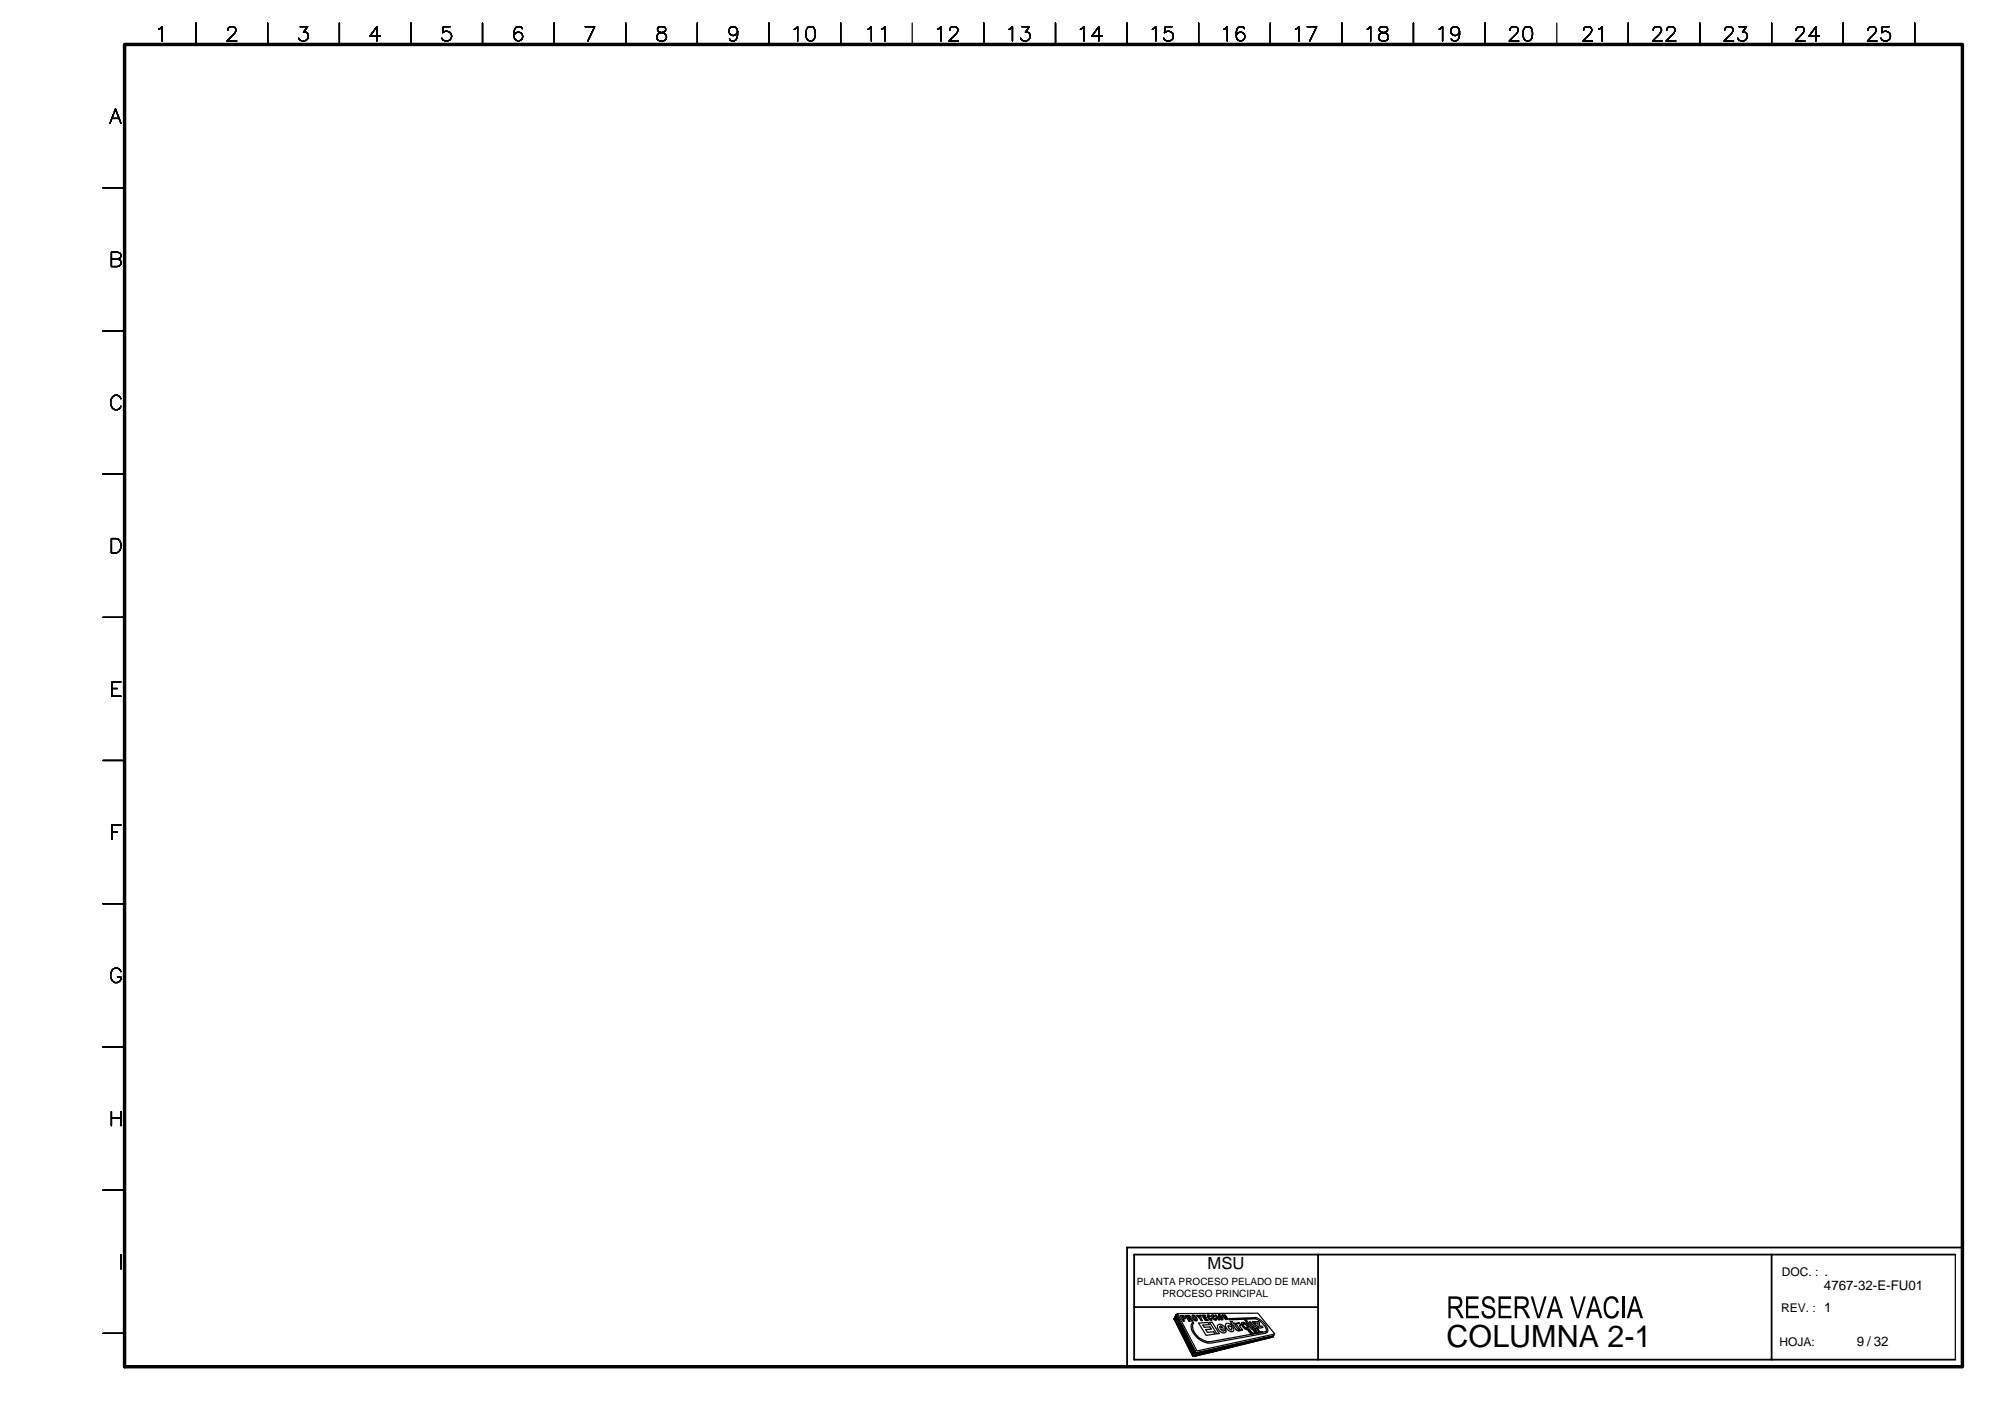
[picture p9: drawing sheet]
<svg xmlns="http://www.w3.org/2000/svg" width="420mm" height="297mm" viewBox="0 0 420 297" stroke-linecap="round" stroke-linejoin="round" font-family="sans-serif">
<path d="M237.5 273.8h38.6M276.1 262.8v22M371.1 262.8v22M409.5 262.8h-172v22h172M411 261.3h-174.9v25" fill="none" stroke="#000" stroke-width=".38"/>
<g fill="none" stroke="#000" stroke-width=".25">
<path d="M33.2 6.1l.7-.5v3M41.1 4.8v4.5M47.7 6.3a.65 .65 0 0 1 .6-.7h.6a.71 .71 0 0 1 .4 1.1l-1.7 1.9h2M56.1 4.8v4.5M62.9 5.6h1.5l-.8 1.1a.94 .94 0 0 1 1 .9 .94 .94 0 0 1-.9 1 .93 .93 0 0 1-1.1-.6M71.1 4.8v4.5M79.6 7.6h-2.1l1.4-2v3M86.1 4.8v4.5M94.3 5.6h-1.4l-.2 1.3a1.07 1.07 0 0 1 1.6 0 1.07 1.07 0 0 1-.2 1.6 1.07 1.07 0 0 1-1.5-.5M101.1 4.8v4.5M109.4 6a.87 .87 0 0 0-.9-.4 .87 .87 0 0 0-.7 .5 1.72 1.72 0 0 0 .7 2.5 .94 .94 0 0 0 1-.9 .94 .94 0 0 0-.9-1 .94 .94 0 0 0-1 .9M116 4.8v4.5"/>
<path d="M122.6 5.6h2l-1.5 3M131.1 4.8v4.5M137.9 5.7a.63 .63 0 0 0 .2 1 1.24 1.24 0 0 1 1.5 1.3 1.06 1.06 0 0 1-1.2 .6 1.06 1.06 0 0 1-.8-1 1.29 1.29 0 0 1 1.4-.9 .63 .63 0 0 0 .3-1l-.4-.1zM146.1 4.8v4.5M154.5 6.6a.93 .93 0 0 1-1.3 .7 .93 .93 0 0 1-.3-1.4 .93 .93 0 0 1 1.5 .1 2.77 2.77 0 0 1-.3 2.4 .81 .81 0 0 1-1.3-.3M161.1 4.8v4.5M166.3 6.1l.8-.5v3M169.2 5.7a.97 .97 0 0 1 1.4 .4 2.39 2.39 0 0 1-.2 2.3 .94 .94 0 0 1-1.5-.4 2.57 2.57 0 0 1 .3-2.3zM176.1 4.8v4.5M181.8 6.1l.7-.5v3M184.6 6.1l.7-.5v3M191.1 4.8v4.5"/>
<path d="M196.4 6.1l.7-.5v3M198.9 6.3a.65 .65 0 0 1 .6-.7h.6a.71 .71 0 0 1 .4 1.1l-1.7 1.9h2M206.1 4.8v4.5M211.3 6.1l.8-.5v3M214.1 5.6h1.5l-.8 1.1a.97 .97 0 0 1 1 1.2 .97 .97 0 0 1-1.3 .7l-.4-.2-.3-.4M221.1 4.8v4.5M226.3 6.1l.7-.5v3M230.9 7.6h-2.2l1.4-2v3M236.1 4.8v4.5M241.4 6.1l.7-.5v3M245.5 5.6h-1.4l-.2 1.3a1.06 1.06 0 0 1 1.6-.1 1.06 1.06 0 0 1-.2 1.6 1.06 1.06 0 0 1-1.5-.4M251.1 4.8v4.5"/>
<path d="M256.3 6.1l.8-.5v3M260.6 6a.88 .88 0 0 0-1.3-.3 2.77 2.77 0 0 0-.2 2.4 .93 .93 0 0 0 1.5 .2 .93 .93 0 0 0-.4-1.5 .93 .93 0 0 0-1.3 .8M266.1 4.8v4.5M271.3 6.1l.7-.5v3M273.8 5.6h2l-1.5 3M281.1 4.8v4.5M286.4 6.1l.7-.5v3M289.1 5.7a.59 .59 0 0 0-.2 .6 .59 .59 0 0 0 .5 .4 1.19 1.19 0 0 1 1.4 1.3 1.03 1.03 0 0 1-1.2 .6 1.03 1.03 0 0 1-.8-1 1.29 1.29 0 0 1 1.4-.9 .63 .63 0 0 0 .3-1l-.5-.1zM296.1 4.8v4.5M301.4 6.1l.7-.5v3M305.7 6.6a.93 .93 0 0 1-1.3 .7 .93 .93 0 0 1-.3-1.4 .93 .93 0 0 1 1.5 .1 2.77 2.77 0 0 1-.3 2.4 .86 .86 0 0 1-1.3-.3M311 4.8v4.5"/>
<path d="M316.3 6.3a.65 .65 0 0 1 .5-.7h.6a.71 .71 0 0 1 .5 1.1l-1.8 1.9h2M319.4 5.7a1.02 1.02 0 0 1 1.5 .4 2.57 2.57 0 0 1-.3 2.3 .94 .94 0 0 1-1.5-.4 2.57 2.57 0 0 1 .3-2.3zM326.1 4.8v4.5M331.7 6.3a.65 .65 0 0 1 .6-.7h.5a.71 .71 0 0 1 .5 1.1l-1.7 1.9h2M334.8 6.1l.7-.5v3M341.1 4.8v4.5M346.3 6.3a.74 .74 0 0 1 .6-.7h.5a.71 .71 0 0 1 .4 1.1l-1.7 1.9h2M349.1 6.3a.65 .65 0 0 1 .6-.7h.6a.71 .71 0 0 1 .4 1.1l-1.7 1.9h2M356 4.8v4.5M361.2 6.3a.74 .74 0 0 1 .6-.7h.6a.7 .7 0 0 1 .5 1.1l-1.8 1.9h2M364.3 5.6h1.5l-.8 1.1a.97 .97 0 0 1 1 1.2 .97 .97 0 0 1-1.3 .7l-.4-.2-.3-.4M371.1 4.8v4.5"/>
<path d="M376.2 6.3a.65 .65 0 0 1 .6-.7h.5a.71 .71 0 0 1 .5 1.1l-1.7 1.9h2M381.1 7.6h-2.2l1.4-2v3M386.1 4.8v4.5M391.3 6.3a.65 .65 0 0 1 .6-.7h.5a.71 .71 0 0 1 .4 1.1l-1.7 1.9h2M395.7 5.6h-1.4l-.2 1.3a1.05 1.05 0 0 1 1.6 0 1.05 1.05 0 0 1-.2 1.5 1.05 1.05 0 0 1-1.5-.4M401 4.8v4.5M21.6 39.3h4.5M23 25.8l1.2-3 1.1 3M23.5 24.8h1.4M23.3 54.3h1.3l.4-.2a.68 .68 0 0 0 0-1.1l-1.7-.2v3h1.3l.4-.1a.77 .77 0 0 0 .3-.9 .77 .77 0 0 0-.7-.5M21.6 69.3h4.5M21.6 99.3h4.5"/>
<path d="M25.3 83.5a1.11 1.11 0 0 0-1.2-.7 1.11 1.11 0 0 0-.9 1.1 1.34 1.34 0 0 0 .3 1.5 1.34 1.34 0 0 0 1.4 .3l.4-.6M23.3 112.8h1a1.6 1.6 0 0 1 1.1 1.5 1.6 1.6 0 0 1-1.1 1.5h-1zM21.6 129.3h4.5M21.6 159.3h4.5M23.5 144.2h1.1M25.3 142.8h-1.8v3h1.8M23.5 174.2h1.1M25.3 172.8h-1.8v3M21.6 189.3h4.5M21.6 219.3h4.5M25.3 203.5a1.11 1.11 0 0 0-1.2-.7 1.11 1.11 0 0 0-.9 1.2 1.3 1.3 0 0 0 .3 1.4 1.3 1.3 0 0 0 1.4 .3l.3-.3 .1-.7h-.7M23.3 232.8v3"/>
<path d="M23.3 234.2h2M25.3 232.8v3M21.6 249.3h4.5M21.6 279.3h4.5M25.3 262.8v3M246.4 275.3l4 7.9-.6 .9-3.9-7.8zM246.6 275.2l16.9-.1 3.5 4.3-16.3 3.6zM247.2 275.6h.6a.39 .39 0 0 1 .4 .2 .39 .39 0 0 1-.1 .5h-.3l.3 .5h-.3zM247.5 275.8h.3l.2 .3h-.3zM247.9 276.1h.1M249.1 275.9l-.1 .2M249.1 275.9l-.5-.2 .2 .4h.2"/>
<path d="M249.2 276.2l.4 .5h.3l-.3-.4M249.2 276.2h-.2l.3 .6h-.3l-.7-1.2h.8l.5 .7M249.7 275.5a.88 .88 0 0 1 .9 1.2 .96 .96 0 0 1-.9-1.2zM249.9 275.8a.63 .63 0 0 1 .6 .8l-.4-.4zM251.1 277.2l1.9-.2 .3 .5-1.4 .1 .3 .4h1.2l.3 .4-1.2 .1 .4 .6 1.3-.1 .3 .4-1.9 .3zM251.5 276.1l.4 .5h-.3l-1-1.1h.2l.5 .4-.1-.4h.3l.1 .6M251.7 275.5h.7l.1 .2h-.4l.1 .2h.4l.1 .2h-.3l.2 .3h.4l.1 .2h-.7zM253.3 277h.6l1.5 2.4h-.5zM253.5 275.7a.36 .36 0 0 0-.3-.3 .36 .36 0 0 0-.3 .1l.1 .5 .3 .4a.3 .3 0 0 0 .2 .2 .3 .3 0 0 0 .3-.1v-.4l-.2 .1v.2a.67 .67 0 0 1-.4-.8l.3 .2M254.4 275.8a.35 .35 0 0 0-.3-.4 .35 .35 0 0 0-.4 .2 .35 .35 0 0 0 .3 .5l.2 .3a.28 .28 0 0 0 .4 .2 .28 .28 0 0 0 .1-.4v-.1M254.5 275.8l-.5-.2 .5 .8v-.3h.2M254.5 275.5h.2l.7 1h-.2z"/>
<path d="M255 277.6a1.14 1.14 0 0 1 1.7 .7l-1 .2 .3 .2a.25 .25 0 0 0 .2 .2 .25 .25 0 0 0 .2-.3h.4a.6 .6 0 0 1-.3 .6 .6 .6 0 0 1-.8-.1 1.44 1.44 0 0 1-.7-1.5zM255.2 275.5a.73 .73 0 0 1 .7 .3 .73 .73 0 0 1 .1 .7l-.6-.4zM255.4 275.5h.1a.64 .64 0 0 1 .4 .8l-.4-.4zM255.5 277.8l.2-.1 .4 .4-.6 .1zM256 275.5l.2-.1 .6 .6-.4-.5 .2-.1 .6 1h-.1l-.6-.5 .4 .5h-.2zM256.7 277.4a.98 .98 0 0 1 1.4 .4l-.4 .1-.3-.2a.17 .17 0 0 0-.2 0 .17 .17 0 0 0 0 .3l.4 .5a.23 .23 0 0 0 .4 .1 .23 .23 0 0 0-.1-.4l.4-.1a.53 .53 0 0 1 0 .8 .53 .53 0 0 1-.8-.1 1.33 1.33 0 0 1-.8-1.4zM258.8 278.5l.7 .3M259.2 278.3l.2 .1M259.2 278.3l-.6-.8h.2l-.2-.3h-.2l-.3-.4-.4 .1 .3 .4h-.2l.2 .3 .2-.1 .7 1.1M259.3 277.3l-.1-.1h-.4l1.1 1.5 .4-.1-.7-.8 .3-.2M259.3 277.3l.2-.2 .4 .5M259.3 277.3h.1"/>
<path d="M259.4 278.4l.3 .4h-.2M259.9 277.6h.1M260.1 277.2a1.12 1.12 0 0 1 1.5 1 .46 .46 0 0 1-.4 .4 .46 .46 0 0 1-.5-.3 1.29 1.29 0 0 1-.6-1.1zM260.3 277.4l.4-.1 .5 .4a.3 .3 0 0 1 .1 .6 .29 .29 0 0 1-.5-.3l-.4-.3zM260.7 276.5h.3l1.4 1.9h-.3zM261.4 278.6h.4l.1 .2-.3-.1 .4 .2 .4 .3-.1 .2h-.4l-.1-.3 .3 .1-.5-.2zM261.7 278.5h.1M261.7 276.9h.3l.9 1.1 .1-.2-.7-.9h.3l1 1.3-.3 .1-.1-.2-.1 .2h-.2l-.3-.1zM262.4 279.3l.2 .1zM262.8 276.9l.8-.1 .2 .3v.7h.5l.2 .3-.7 .1-.3-.4v-.6h-.5zM262.8 278.6l.1 .1M262.8 278.6h-.3l.2 .2 .2-.2"/>
<path d="M262.9 276.2l.2 .1M262.9 276h.3M262.9 276l-5.5 .2 .1 .3 5.4-.2M263 278.9h.1M263 278.6v.1M263 278.7l-.2-.3-.4 .1 .5 .8h.2l-.2-.4M263 278.8h.2M263.1 276.3a3.8 3.8 0 0 1 2.2 2.5l-.1 .1M263.2 276.1a3.4 3.4 0 0 1 2.3 2.8l-.1 .2M263.2 278.9l.3 .3-.2 .1-.3-.3M263.2 278.3h.2l.5 .7 .4 .1-.5 .1zM263.4 279.1l.2 .1z"/>
<path d="M264.2 278.9l.2 .2zM265.1 279l-11.3 2a3.6 3.6 0 0 1-4-3.5l.2-.4-.2-.1a2.33 2.33 0 0 0 .7 3 3.8 3.8 0 0 0 3.5 1.3l11.1-2M265.1 278.9h.1M265.4 279.1l-.3 .2M409.5 262.8v22M250.7 283.3l16.1-3.5-.5 .4-16.1 3.9zM253.2 281h.1"/>
</g>
<path d="M26.1 9.3h384.9v277h-384.9z" fill="none" stroke="#000" stroke-width=".72"/>
<g fill="#000" stroke="#000" stroke-width=".21">
<path d="M246.4 275.3l.5 1h-1zM265.2 280.2l1.6-.4-.5 .4zM249.4 283.3h.9l-.5 .8zM250.7 283.3h2.8l-3.2 .8z"/>
<path d="M245.9 276.3l4.5 6.9-3.5-6.9zM245.9 276.3l4.5 6.9h-1z"/>
<path d="M249.4 283.2l.9 .1 .1-.1zM249.4 283.2l.9 .1h-.9z"/>
<path d="M250.7 283.3l-.5 .8zM250.2 284.1h.1z"/>
<path d="M253.5 283.3l12.8-3.1h-1.1zM250.7 283.3l14.5-3.1-11.7 3.1z"/>
</g>
<g fill="#000">
<path d="M307.1 271.6h2.6v.5h-2.2v1.4h2.1v.6h-2.1v1.5h2.3v.5h-2.7zM310.7 272l.7-.5 .8 .1 .7 .4 .2 .9h-.5l-.1-.5-.4-.3-.6-.1-.3 .2a.75 .75 0 0 0-.2 .9 .75 .75 0 0 0 .8 .4l.7 .2 .4 .3 .3 .6v.5l-.6 .9-.5 .2h-.6l-.8-.4-.3-.5-.1-.6 .4-.1 .2 .7 .6 .4 .9-.2 .3-.3v-.5l-.1-.3-1.3-.5-.7-.5-.2-.9zM313.9 271.6h2.6v.5h-2.2v1.4h2.1v.6h-2.1v1.5h2.3v.5h-2.7zM320.6 271.6h.5l1.2 4 1.1-4h.5l-1.4 4.5h-.5zM328.8 271.6h.6l1.1 4 1.2-4h.5l-1.5 4.5h-.4zM336.5 271.9l.6-.3 .8-.1 .6 .3 .4 .5 .2 .5-.5 .2-.2-.5-.4-.4h-.8l-.6 .4-.2 .6v1.6l.6 .8 .4 .2h.5l.6-.6 .1-.6 .5 .2-.3 .9-.7 .5h-1.2l-.5-.4-.3-.5-.2-.8v-1.1l.2-.8zM339.8 271.6h.5v4.5h-.5z"/>
<path d="M303.4 271.6h2.1l.6 .5 .2 .5-.1 .8-.4 .5-.5 .2 .5 .6 .8 1.4h-.6l-1-1.8-.4-.2h-.8v2h-.4zM303.8 272.1v1.5h1.4l.5-.3 .1-.7-.2-.4-.4-.1z"/>
<path d="M317.3 271.6h2.1l.6 .4 .2 .8-.1 .6-.4 .5-.5 .2 .5 .5 .8 1.5h-.6l-.9-1.7-.5-.3h-.7v2h-.5zM317.8 272.1v1.5l1.6-.1 .3-.4v-.5a.66 .66 0 0 0-.8-.5z"/>
<path d="M325.4 271.6h.5l1.5 4.5h-.6l-.4-1.3h-1.5l-.4 1.3h-.6zM325.6 272.1l-.6 2.2h1.3z"/>
<path d="M333.6 271.6h.5l1.5 4.5h-.5l-.4-1.3h-1.6l-.4 1.3h-.5zM333.9 272.1l-.6 2.2h1.2z"/>
<path d="M342.1 271.6h.6l1.4 4.5h-.5l-.4-1.3h-1.6l-.4 1.3h-.5zM342.4 272.1l-.6 2.2h1.2z"/>
</g>
<text font-size="6.4" x="303" y="282.2">COLUMNA 2-1</text>
<text font-size="3.5" x="252.9" y="265.7">MSU</text>
<g font-size="2.8">
<text x="382" y="270.3">4767-32-E-FU01</text>
<text x="388.9" y="282">9 / 32</text>
</g>
<g font-size="2.5">
<text x="373.2" y="267.3">DOC. : .</text>
<text x="373.1" y="274.9">REV. : 1</text>
<text x="372.7" y="281.9">HOJA:</text>
</g>
<g font-size="2.1">
<text x="238.1" y="269.2">PLANTA PROCESO PELADO DE MANI</text>
<text x="243.5" y="271.8">PROCESO PRINCIPAL</text>
</g>
</svg>
